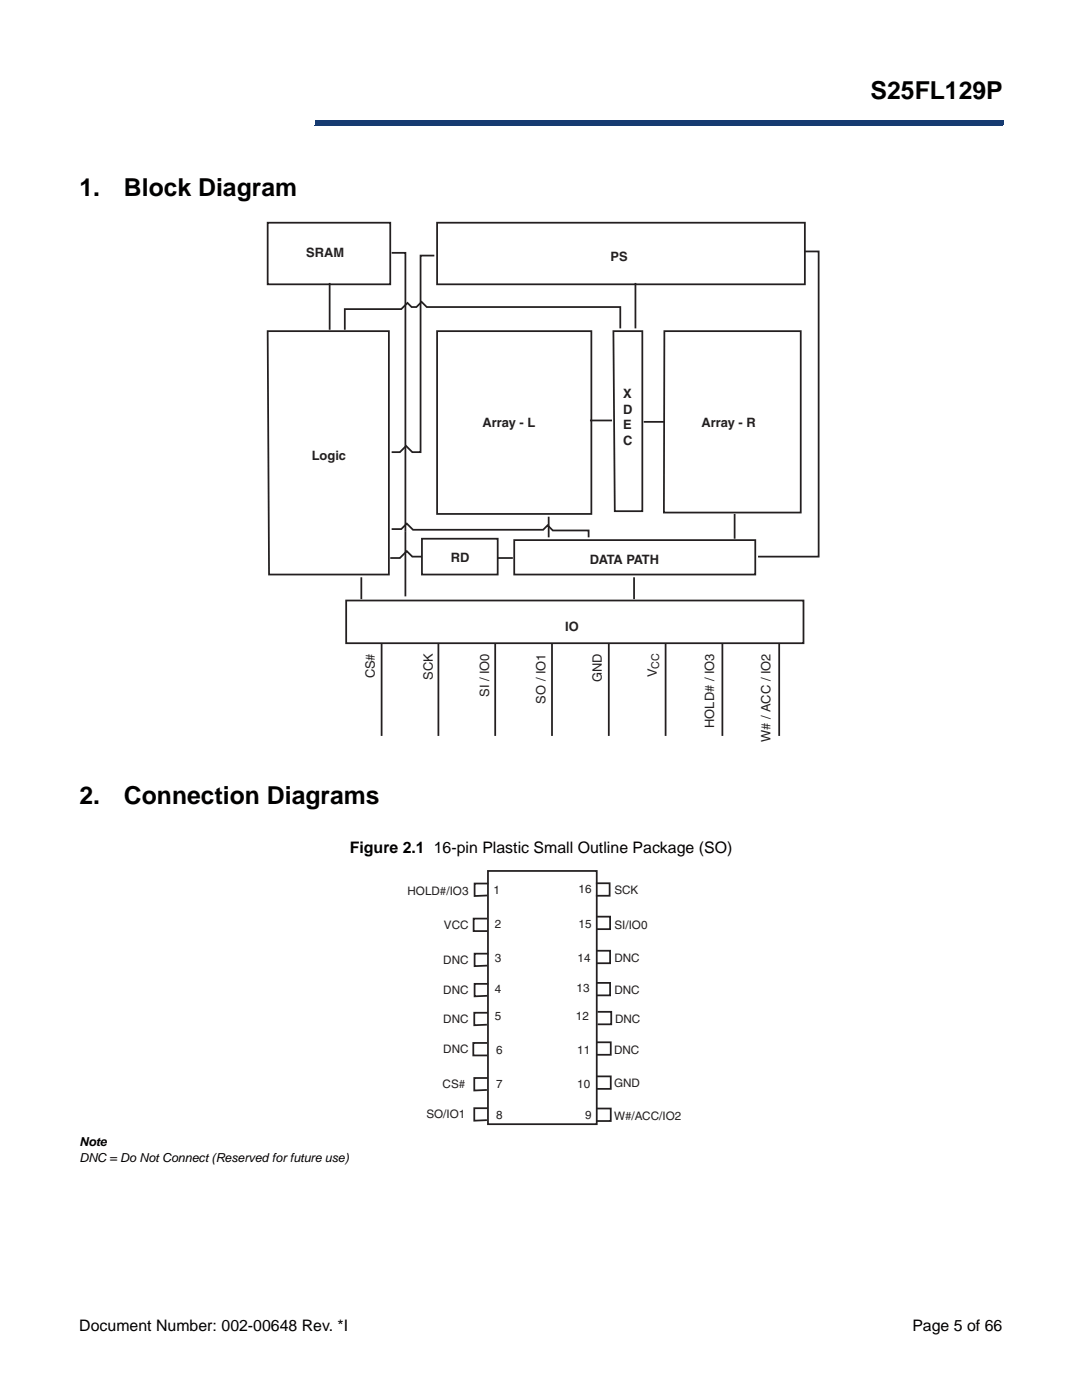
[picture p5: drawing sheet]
<svg xmlns="http://www.w3.org/2000/svg" width="210mm" height="271mm" viewBox="0 0 210 271" stroke-linecap="round" stroke-linejoin="round" font-family="sans-serif">
<path d="M61 23.3h133.1v.9h-133.1z" fill="#163b71"/>
<path d="M60.9 24.2h133.2M61 23.3h133.1" fill="none" stroke="#163b71" stroke-width=".19"/>
<path d="M60.9 23.3h.1v.9h-.1z" fill="#163b71"/>
<g fill="#fff">
<path d="M15.5 8.2h45.3v17.6h-45.3z"/>
<path d="M51.6 42.8h107v100.8h-107z"/>
</g>
<g fill="none" stroke="#231f20" stroke-width=".34">
<path d="M51.8 43.1h23.7v11.9h-23.7zM63.8 54.8v9M75.8 48.9h2.6v66.5M84 49.5h-2.6v38h-1.6l-1.2-1.2-1.2 1.2h-1.6M84.6 43.1h71.1v11.9h-71.1zM123 54.8v8.8M155.7 48.7h2.7v59h-11.7M51.8 64.1h23.4v47.1h-23.1zM84.6 64.1h29.8v35.4h-29.8zM118.7 64.1h5.6v34.8h-5.3zM120 63.6v-4.2h-37.4l-1-1-1 1h-1l-.8-.8-1.2 1.2h-10.9v4M128.5 64.1h26.4v35.1h-26.4z"/>
<path d="M106.2 100v4M114.2 81.4h4.2M124.6 81.6h3.9zM142.1 99.5v4.8M67 116.2h88.5v8.3h-88.5zM69.9 111.7v4.2M75.8 102.4h1.8l1.1-1.1 1.2 1.2h25.2l.9-.8 1 1h6.9v1.3M81.6 104.3h14.7v6.9h-14.7zM81.6 107.7h-1.8l-1.1-1-1.3 1.3h-1.9M96.3 108h2.9M99.5 104.5h46.6v6.7h-46.6zM122.7 111.7v4.2"/>
<path d="M73.8 124.6v17.8zM84.8 124.6v17.8M95.8 124.6v17.8M106.8 124.6v17.8M117.8 124.6v17.8M128.8 124.6v17.8M139.8 124.6v17.8M150.8 124.6v17.8"/>
</g>
<path d="M78.8 168.4h53v49.3h-53z" fill="#fff"/>
<g fill="none" stroke="#231f20" stroke-width=".34">
<path d="M94.3 177.8h-2.7v2.4h2.8M94.4 168.6h21.1v49h-21.1zM94.5 171h-2.7v2.4l2.5-.1M115.3 170.9h2.7v2.4h-2.7M115.4 177.4h2.6v2.4h-2.6M94.4 196h-2.6v2.4l2.4-.1M94.5 184.6h-2.7v2.4l2.5-.1M94.5 190.4h-2.7v2.4l2.5-.1M115.4 184h2.6v2.4h-2.6M115.4 190.2h2.6v2.4h-2.6M115.6 195.8h2.7v2.4h-2.7M94.2 201.8h-2.6v2.5h2.7"/>
<path d="M94.4 208.6h-2.6v2.4l2.4-.1M94.4 214.5h-2.6v2.4l2.4-.1M115.5 201.7h2.7v2.4h-2.7M115.5 208.3h2.7v2.4h-2.7M115.5 214.5h2.7v2.4h-2.7"/>
</g>
<g font-size="4.8">
<text x="168.5" y="19.2">S25FL129P</text>
<text x="15.4" y="37.8">1.</text>
<text x="24" y="37.8">Block Diagram</text>
<text x="15.4" y="155.6">2.</text>
<text x="24" y="155.6">Connection Diagrams</text>
</g>
<g font-size="3.1">
<text x="67.7" y="165.1">Figure 2.1 16-pin Plastic Small Outline Package (SO)</text>
<text x="15.3" y="257.6">Document Number: 002-00648 Rev. *I</text>
<text x="176.5" y="257.6">Page 5 of 66</text>
</g>
<g font-size="2.5" fill="#231f20">
<text x="59.3" y="49.7">SRAM</text>
<text x="118.2" y="50.5">PS</text>
<text x="120.6" y="77.1">X</text>
<text x="93.4" y="82.7">Array - L</text>
<text x="120.6" y="80.1">D</text>
<text x="120.6" y="83.1">E</text>
<text x="135.7" y="82.7">Array - R</text>
<text x="60.3" y="89.1">Logic</text>
<text x="120.6" y="86.1">C</text>
<text x="87.2" y="108.8">RD</text>
<text x="114.2" y="109.1">DATA PATH</text>
<text x="109.4" y="122.1">IO</text>
<text x="72.5" y="131.3" transform="rotate(-90 72.5 131.3)">CS#</text>
<text x="83.7" y="131.6" transform="rotate(-90 83.7 131.6)">SCK</text>
<text x="116.4" y="132" transform="rotate(-90 116.4 132)">GND</text>
<text x="127.1" y="131.1" transform="rotate(-90 127.1 131.1)">V</text>
<text x="94.6" y="134.9" transform="rotate(-90 94.6 134.9)">SI / IO0</text>
<text x="105.5" y="136.1" transform="rotate(-90 105.5 136.1)">SO / IO1</text>
<text x="138.2" y="140.9" transform="rotate(-90 138.2 140.9)">HOLD# / IO3</text>
<text x="149.1" y="143.6" transform="rotate(-90 149.1 143.6)">W# / ACC / IO2</text>
</g>
<g font-size="2.4">
<text x="15.4" y="221.7">Note</text>
<text x="15.4" y="224.8">DNC = Do Not Connect (Reserved for future use)</text>
</g>
<g font-size="2.3" fill="#231f20">
<text x="78.9" y="173.1">HOLD#/IO3</text>
<text x="95.5" y="173.1">1</text>
<text x="111.9" y="172.8">16</text>
<text x="118.9" y="172.9">SCK</text>
<text x="85.9" y="179.7">VCC</text>
<text x="95.7" y="179.6">2</text>
<text x="111.9" y="179.6">15</text>
<text x="118.9" y="179.7">SI/IO0</text>
<text x="85.8" y="186.5">DNC</text>
<text x="95.7" y="186.2">3</text>
<text x="111.8" y="186.2">14</text>
<text x="118.9" y="186.1">DNC</text>
<text x="85.8" y="192.4">DNC</text>
<text x="85.8" y="197.9">DNC</text>
<text x="95.7" y="192.2">4</text>
<text x="95.7" y="197.4">5</text>
<text x="111.4" y="197.4">12</text>
<text x="111.6" y="192">13</text>
<text x="118.9" y="192.4">DNC</text>
<text x="85.8" y="203.8">DNC</text>
<text x="96" y="204">6</text>
<text x="111.7" y="204">11</text>
<text x="119" y="198">DNC</text>
<text x="118.8" y="204">DNC</text>
<text x="85.6" y="210.6">CS#</text>
<text x="96" y="210.6">7</text>
<text x="111.7" y="210.6">10</text>
<text x="118.8" y="210.4">GND</text>
<text x="82.5" y="216.4">SO/IO1</text>
<text x="96" y="216.6">8</text>
<text x="113.2" y="216.6">9</text>
<text x="118.8" y="216.7">W#/ACC/IO2</text>
</g>
<text font-size="2.1" fill="#231f20" x="127.5" y="129.4" transform="rotate(-90 127.5 129.4)">CC</text>
</svg>
